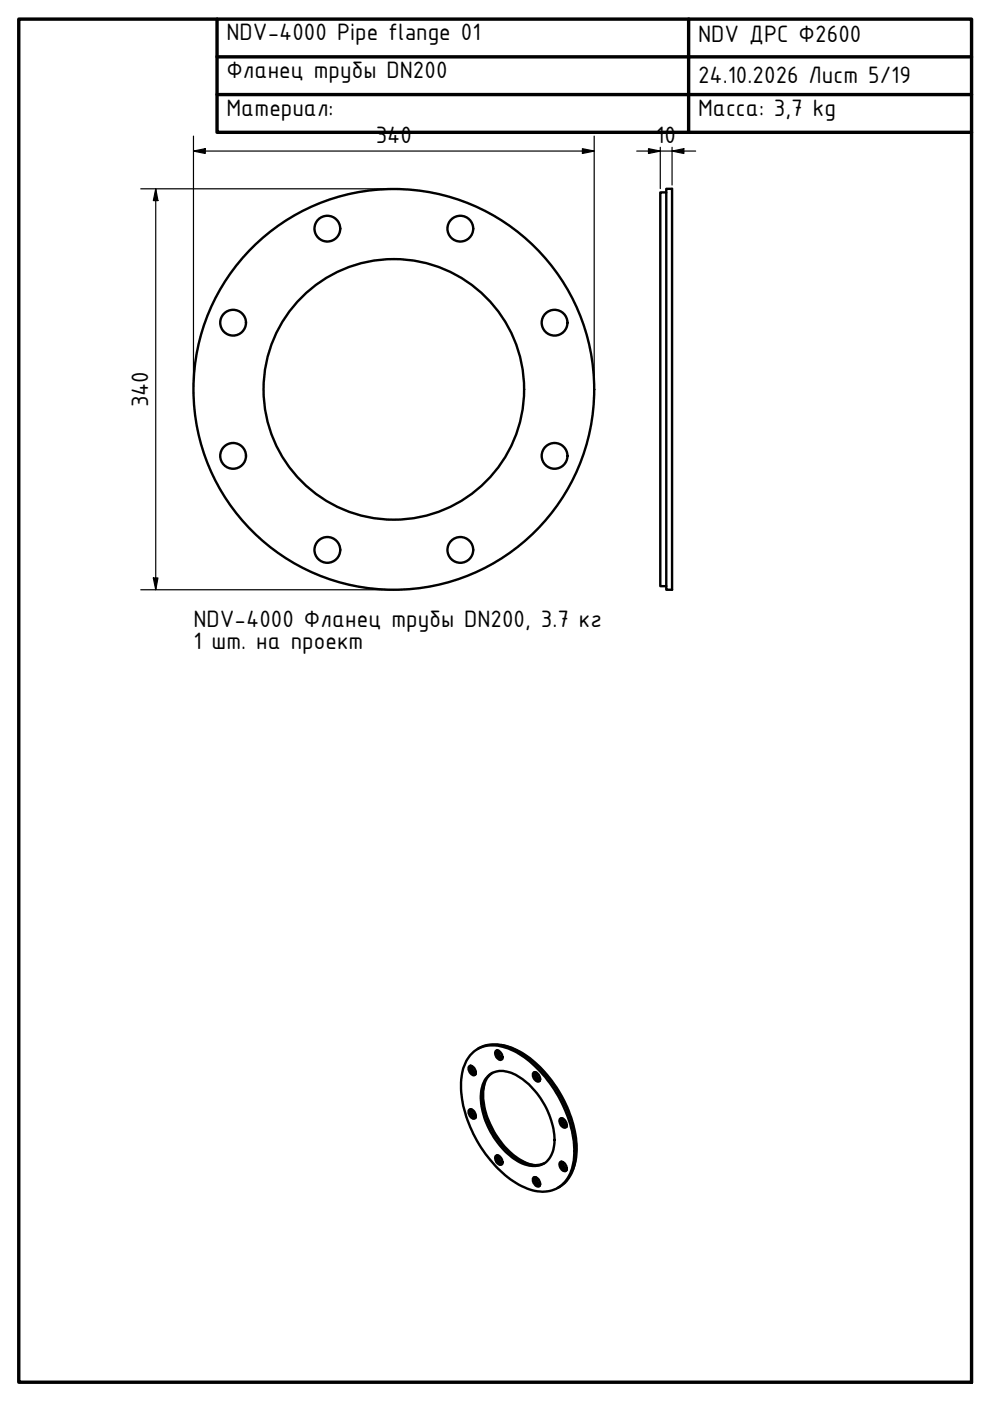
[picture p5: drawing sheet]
<svg xmlns="http://www.w3.org/2000/svg" width="210mm" height="297mm" viewBox="0 0 210 297" stroke-linecap="round" stroke-linejoin="round" font-family="sans-serif">
<!-- layer: Visible (ISO) -->
<g fill="none" stroke="#000" stroke-width=".51">
<path d="M141.3 40h1.2v85h-1.2zM141.3 40.8h-1.3v83.5h1.3M99.5 235.3a1.21 1.21 0 0 1 1.2 .5 1.21 1.21 0 0 1 0 1.3 1.28 1.28 0 0 1-1.2-1.8zM99.5 226a1.23 1.23 0 0 1 1.2 1.9 1.28 1.28 0 0 1-1.2-1.9zM99.8 235.2a1.42 1.42 0 0 0 1 1.8M99.8 226a1.49 1.49 0 0 0 1 1.8M100 235.2l.4 1 .5 .5M100 226l.3 .9 .6 .6M100.4 223a7.3 7.3 0 0 1 7.9-.5 24.1 24.1 0 0 1 10.8 11.4 21.4 21.4 0 0 1 2.4 12.7 6.6 6.6 0 0 1-6.4 6.1 14.6 14.6 0 0 1-9.6-5 27.4 27.4 0 0 1-7.8-16.8 9.5 9.5 0 0 1 2.7-7.9zM101.3 222.4a8.1 8.1 0 0 1 8.1 .3 26.3 26.3 0 0 1 12.1 16.3 14.7 14.7 0 0 1-.6 10.2 5.9 5.9 0 0 1-2.7 2.7M102.8 229.4a14 14 0 0 0 2 10.6 14.3 14.3 0 0 0 8.2 7M103.7 227.9a5.2 5.2 0 0 1 6.2 .3 16.8 16.8 0 0 1 7.6 14.5 4.4 4.4 0 0 1-4.5 4.5 9.7 9.7 0 0 1-6.3-3.5 16.3 16.3 0 0 1-4.7-12.4 5.7 5.7 0 0 1 1.7-3.4z"/>
<path d="M104.4 227.5a6 6 0 0 0-2.1 5.6 16.9 16.9 0 0 0 8.6 13.3 5.3 5.3 0 0 0 4.5 .2M105.2 222.8a1.28 1.28 0 0 1 1.3 1.7 .73 .73 0 0 1-1.3-.4 1.13 1.13 0 0 1 0-1.3zM105.4 222.7a1.51 1.51 0 0 0 1.1 1.8M105.7 222.8v.1a1.53 1.53 0 0 0 .9 1.3M106.2 221.6a17.2 17.2 0 0 1 10.4 7 25.5 25.5 0 0 1 5.7 15.4l-.2 1.8-.6 2.2M113.1 227.4a1.24 1.24 0 0 1 1.4 1.4 .53 .53 0 0 1-.4 .5 .53 .53 0 0 1-.6-.3 1.29 1.29 0 0 1-.4-1.6zM113.4 227.3a1.49 1.49 0 0 0 1 1.8M113.7 227.4l.2 .8 .6 .6M118.8 237.2a1.23 1.23 0 0 1 1.1 1.8 1.28 1.28 0 0 1-1.1-1.8zM119 237.1a1.57 1.57 0 0 0 1.1 1.8M119.3 237.2v.3a1.61 1.61 0 0 0 .9 1.1M105.2 245.1a1.24 1.24 0 0 1 1.1 .5 1.24 1.24 0 0 1 0 1.3 1.28 1.28 0 0 1-1.1-1.8z"/>
<path d="M105.4 245a1.49 1.49 0 0 0 1.1 1.7M105.7 245v.3a1.61 1.61 0 0 0 .9 1.2M113.1 249.7a1.19 1.19 0 0 1 1.2 .6 1.19 1.19 0 0 1-.1 1.3 1.41 1.41 0 0 1-1.1-1.9zM113.4 249.6a1.42 1.42 0 0 0 1 1.8M113.7 249.6l.3 1 .5 .5M118.8 246.4a1.21 1.21 0 0 1 1.2 .6 1.21 1.21 0 0 1-.1 1.3 1.3 1.3 0 0 1-1.1-1.9zM119 246.3a1.49 1.49 0 0 0 1.1 1.8M119.3 246.4v.3a1.61 1.61 0 0 0 .9 1.1"/>
<circle cx="69.4" cy="48.5" r="2.73"/>
<circle cx="97.6" cy="48.5" r="2.73"/>
<circle cx="49.4" cy="68.4" r="2.73"/>
<circle cx="117.6" cy="68.4" r="2.73"/>
<circle cx="49.4" cy="96.7" r="2.73"/>
<circle cx="83.5" cy="82.6" r="42.5"/>
<circle cx="83.5" cy="82.6" r="27.6"/>
<circle cx="117.6" cy="96.7" r="2.73"/>
<circle cx="69.4" cy="116.6" r="2.73"/>
<circle cx="97.6" cy="116.6" r="2.73"/>
</g>
<!-- layer: Border (ISO) -->
<path d="M4 4h202v289.1h-202zM46 4v24.1h160M46 12.1h160M146 4v24.1M46 20.1h160" fill="none" stroke="#000" stroke-width=".72"/>
<!-- layer: Dimension (ISO) -->
<g fill="none" stroke="#000" stroke-width=".25">
<path d="M41 32l2.5-.5v1zM41 32h85M41 28.9v52.8M123.5 31.5l2.5 .5-2.5 .5zM126 28.9v52.8M135 32h12.5M137.5 31.5l2.5 .5-2.5 .5zM140 31.2v8.8M142.5 32l2.5-.5v1zM142.5 31.2v8M29.8 40h52.9M33 40l.5 2.5h-1z"/>
<path d="M33 40v85M29.8 125h52.9M32.5 122.5h1l-.5 2.5z"/>
</g>
<path d="M41 32l2.5-.5v1zM123.5 31.5l2.5 .5-2.5 .5zM137.5 31.5l2.5 .5-2.5 .5zM142.5 32l2.5-.5v1zM33 40l.5 2.5h-1zM32.5 122.5h1l-.5 2.5z" fill="#000"/>
<g font-size="5.4">
<text x="48" y="8.5">NDV-4000 Pipe flange 01</text>
<text x="148" y="9">NDV ДРС Ф2600</text>
<text x="48" y="16.5">Фланец трубы DN200</text>
<text x="148" y="17.6">24.10.2026 Лист 5/19</text>
<text x="48" y="24.5">Материал:</text>
<text x="148" y="24.5">Масса: 3,7 kg</text>
<text x="79.7" y="30.4">340</text>
<text x="139.1" y="30.4">10</text>
<text x="31.4" y="86.4" transform="rotate(-90 31.4 86.4)">340</text>
<text x="41" y="133">NDV-4000 Фланец трубы DN200, 3.7 кг</text>
<text x="41" y="137.5">1 шт. на проект</text>
</g>
</svg>
